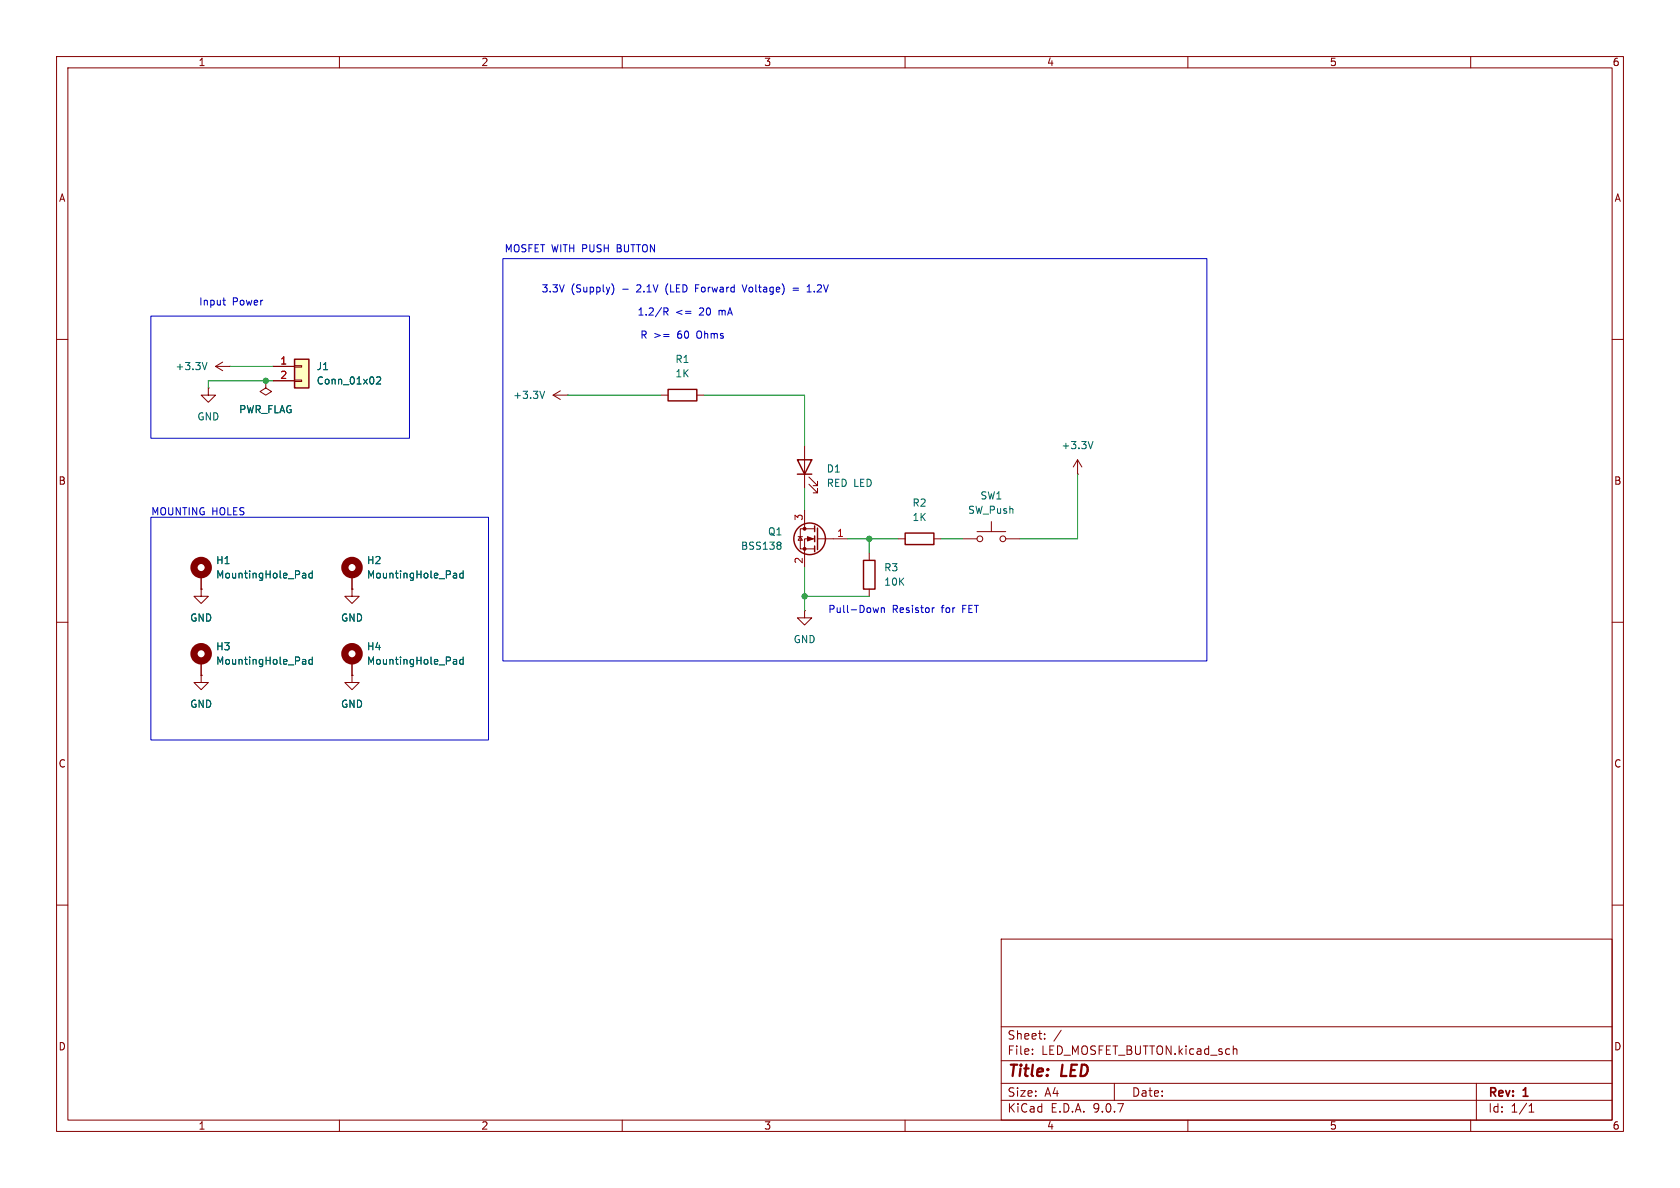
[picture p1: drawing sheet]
(kicad_sch
 (version 20250114)
 (generator "eeschema")
 (generator_version "9.0")
 (paper "A4")
 (title_block
  (title "LED")
  (rev "1"))
 (lib_symbols
  (symbol "Connector_Generic:Conn_01x02"
   (pin_names
    (offset 1.016) (hide yes)) (exclude_from_sim no) (in_bom yes) (on_board yes)
   (property "Reference" "J" (at 0 2.54 0) (effects (font (size 1.27 1.27))))
   (property "Value" "Conn_01x02" (at 0 -5.08 0) (effects (font (size 1.27 1.27))))
   (property "Footprint" "" (at 0 0 0) (effects (font (size 1.27 1.27)) (hide yes)))
   (property "Datasheet" "~" (at 0 0 0) (effects (font (size 1.27 1.27)) (hide yes)))
   (property "Description" "Generic connector, single row, 01x02, script generated (kicad-library-utils/schlib/autogen/connector/)" (at 0 0 0) (effects (font (size 1.27 1.27)) (hide yes)))
   (symbol "Conn_01x02_1_1"
    (rectangle (start -1.27 1.27) (end 1.27 -3.81) (stroke (width 0.254) (type default)) (fill (type background)))
    (rectangle (start -1.27 0.127) (end 0 -0.127) (stroke (width 0.1524) (type default)) (fill (type none)))
    (rectangle (start -1.27 -2.413) (end 0 -2.667) (stroke (width 0.1524) (type default)) (fill (type none)))
    (pin passive line (at -5.08 0 0) (length 3.81) (name "Pin_1" (effects (font (size 1.27 1.27)))) (number "1" (effects (font (size 1.27 1.27)))))
    (pin passive line (at -5.08 -2.54 0) (length 3.81) (name "Pin_2" (effects (font (size 1.27 1.27)))) (number "2" (effects (font (size 1.27 1.27))))))
   (embedded_fonts no))
  (symbol "Device:LED"
   (pin_numbers (hide yes))
   (pin_names
    (offset 1.016) (hide yes)) (exclude_from_sim no) (in_bom yes) (on_board yes)
   (property "Reference" "D" (at 0 2.54 0) (effects (font (size 1.27 1.27))))
   (property "Value" "LED" (at 0 -2.54 0) (effects (font (size 1.27 1.27))))
   (property "Footprint" "" (at 0 0 0) (effects (font (size 1.27 1.27)) (hide yes)))
   (property "Datasheet" "~" (at 0 0 0) (effects (font (size 1.27 1.27)) (hide yes)))
   (property "Description" "Light emitting diode" (at 0 0 0) (effects (font (size 1.27 1.27)) (hide yes)))
   (property "Sim.Pins" "1=K 2=A" (at 0 0 0) (effects (font (size 1.27 1.27)) (hide yes)))
   (symbol "LED_0_1"
    (polyline (pts (xy -3.048 -0.762) (xy -4.572 -2.286) (xy -3.81 -2.286) (xy -4.572 -2.286) (xy -4.572 -1.524)) (stroke (width 0) (type default)) (fill (type none)))
    (polyline (pts (xy -1.778 -0.762) (xy -3.302 -2.286) (xy -2.54 -2.286) (xy -3.302 -2.286) (xy -3.302 -1.524)) (stroke (width 0) (type default)) (fill (type none)))
    (polyline (pts (xy -1.27 0) (xy 1.27 0)) (stroke (width 0) (type default)) (fill (type none)))
    (polyline (pts (xy -1.27 -1.27) (xy -1.27 1.27)) (stroke (width 0.254) (type default)) (fill (type none)))
    (polyline (pts (xy 1.27 -1.27) (xy 1.27 1.27) (xy -1.27 0) (xy 1.27 -1.27)) (stroke (width 0.254) (type default)) (fill (type none))))
   (symbol "LED_1_1"
    (pin passive line (at -3.81 0 0) (length 2.54) (name "K" (effects (font (size 1.27 1.27)))) (number "1" (effects (font (size 1.27 1.27)))))
    (pin passive line (at 3.81 0 180) (length 2.54) (name "A" (effects (font (size 1.27 1.27)))) (number "2" (effects (font (size 1.27 1.27))))))
   (embedded_fonts no))
  (symbol "Device:R"
   (pin_numbers (hide yes))
   (pin_names
    (offset 0)) (exclude_from_sim no) (in_bom yes) (on_board yes)
   (property "Reference" "R" (at 2.032 0 90) (effects (font (size 1.27 1.27))))
   (property "Value" "R" (at 0 0 90) (effects (font (size 1.27 1.27))))
   (property "Footprint" "" (at -1.778 0 90) (effects (font (size 1.27 1.27)) (hide yes)))
   (property "Datasheet" "~" (at 0 0 0) (effects (font (size 1.27 1.27)) (hide yes)))
   (property "Description" "Resistor" (at 0 0 0) (effects (font (size 1.27 1.27)) (hide yes)))
   (symbol "R_0_1"
    (rectangle (start -1.016 -2.54) (end 1.016 2.54) (stroke (width 0.254) (type default)) (fill (type none))))
   (symbol "R_1_1"
    (pin passive line (at 0 3.81 270) (length 1.27) (name "~" (effects (font (size 1.27 1.27)))) (number "1" (effects (font (size 1.27 1.27)))))
    (pin passive line (at 0 -3.81 90) (length 1.27) (name "~" (effects (font (size 1.27 1.27)))) (number "2" (effects (font (size 1.27 1.27))))))
   (embedded_fonts no))
  (symbol "Mechanical:MountingHole_Pad"
   (pin_numbers (hide yes))
   (pin_names
    (offset 1.016) (hide yes)) (exclude_from_sim no) (in_bom no) (on_board yes)
   (property "Reference" "H" (at 0 6.35 0) (effects (font (size 1.27 1.27))))
   (property "Value" "MountingHole_Pad" (at 0 4.445 0) (effects (font (size 1.27 1.27))))
   (property "Footprint" "" (at 0 0 0) (effects (font (size 1.27 1.27)) (hide yes)))
   (property "Datasheet" "~" (at 0 0 0) (effects (font (size 1.27 1.27)) (hide yes)))
   (property "Description" "Mounting Hole with connection" (at 0 0 0) (effects (font (size 1.27 1.27)) (hide yes)))
   (symbol "MountingHole_Pad_0_1"
    (circle (center 0 1.27) (radius 1.27) (stroke (width 1.27) (type default)) (fill (type none))))
   (symbol "MountingHole_Pad_1_1"
    (pin input line (at 0 -2.54 90) (length 2.54) (name "1" (effects (font (size 1.27 1.27)))) (number "1" (effects (font (size 1.27 1.27))))))
   (embedded_fonts no))
  (symbol "Switch:SW_Push"
   (pin_numbers (hide yes))
   (pin_names
    (offset 1.016) (hide yes)) (exclude_from_sim no) (in_bom yes) (on_board yes)
   (property "Reference" "SW" (at 1.27 2.54 0) (effects (font (size 1.27 1.27)) (justify left)))
   (property "Value" "SW_Push" (at 0 -1.524 0) (effects (font (size 1.27 1.27))))
   (property "Footprint" "" (at 0 5.08 0) (effects (font (size 1.27 1.27)) (hide yes)))
   (property "Datasheet" "~" (at 0 5.08 0) (effects (font (size 1.27 1.27)) (hide yes)))
   (property "Description" "Push button switch, generic, two pins" (at 0 0 0) (effects (font (size 1.27 1.27)) (hide yes)))
   (symbol "SW_Push_0_1"
    (circle (center -2.032 0) (radius 0.508) (stroke (width 0) (type default)) (fill (type none)))
    (polyline (pts (xy 0 1.27) (xy 0 3.048)) (stroke (width 0) (type default)) (fill (type none)))
    (circle (center 2.032 0) (radius 0.508) (stroke (width 0) (type default)) (fill (type none)))
    (polyline (pts (xy 2.54 1.27) (xy -2.54 1.27)) (stroke (width 0) (type default)) (fill (type none)))
    (pin passive line (at -5.08 0 0) (length 2.54) (name "1" (effects (font (size 1.27 1.27)))) (number "1" (effects (font (size 1.27 1.27)))))
    (pin passive line (at 5.08 0 180) (length 2.54) (name "2" (effects (font (size 1.27 1.27)))) (number "2" (effects (font (size 1.27 1.27))))))
   (embedded_fonts no))
  (symbol "Transistor_FET:BSS138"
   (pin_names
    (offset 0) (hide yes)) (exclude_from_sim no) (in_bom yes) (on_board yes)
   (property "Reference" "Q" (at 5.08 1.905 0) (effects (font (size 1.27 1.27)) (justify left)))
   (property "Value" "BSS138" (at 5.08 0 0) (effects (font (size 1.27 1.27)) (justify left)))
   (property "Footprint" "Package_TO_SOT_SMD:SOT-23" (at 5.08 -1.905 0) (effects (font (size 1.27 1.27)
    (italic yes)) (justify left) (hide yes)))
   (property "Datasheet" "https://www.onsemi.com/pub/Collateral/BSS138-D.PDF" (at 5.08 -3.81 0) (effects (font (size 1.27 1.27)) (justify left) (hide yes)))
   (property "Description" "50V Vds, 0.22A Id, N-Channel MOSFET, SOT-23" (at 0 0 0) (effects (font (size 1.27 1.27)) (hide yes)))
   (symbol "BSS138_0_1"
    (polyline (pts (xy 0.254 1.905) (xy 0.254 -1.905)) (stroke (width 0.254) (type default)) (fill (type none)))
    (polyline (pts (xy 0.254 0) (xy -2.54 0)) (stroke (width 0) (type default)) (fill (type none)))
    (polyline (pts (xy 0.762 2.286) (xy 0.762 1.27)) (stroke (width 0.254) (type default)) (fill (type none)))
    (polyline (pts (xy 0.762 0.508) (xy 0.762 -0.508)) (stroke (width 0.254) (type default)) (fill (type none)))
    (polyline (pts (xy 0.762 -1.27) (xy 0.762 -2.286)) (stroke (width 0.254) (type default)) (fill (type none)))
    (polyline (pts (xy 0.762 -1.778) (xy 3.302 -1.778) (xy 3.302 1.778) (xy 0.762 1.778)) (stroke (width 0) (type default)) (fill (type none)))
    (polyline (pts (xy 1.016 0) (xy 2.032 0.381) (xy 2.032 -0.381) (xy 1.016 0)) (stroke (width 0) (type default)) (fill (type outline)))
    (circle (center 1.651 0) (radius 2.794) (stroke (width 0.254) (type default)) (fill (type none)))
    (polyline (pts (xy 2.54 2.54) (xy 2.54 1.778)) (stroke (width 0) (type default)) (fill (type none)))
    (circle (center 2.54 1.778) (radius 0.254) (stroke (width 0) (type default)) (fill (type outline)))
    (circle (center 2.54 -1.778) (radius 0.254) (stroke (width 0) (type default)) (fill (type outline)))
    (polyline (pts (xy 2.54 -2.54) (xy 2.54 0) (xy 0.762 0)) (stroke (width 0) (type default)) (fill (type none)))
    (polyline (pts (xy 2.921 0.381) (xy 3.683 0.381)) (stroke (width 0) (type default)) (fill (type none)))
    (polyline (pts (xy 3.302 0.381) (xy 2.921 -0.254) (xy 3.683 -0.254) (xy 3.302 0.381)) (stroke (width 0) (type default)) (fill (type none))))
   (symbol "BSS138_1_1"
    (pin input line (at -5.08 0 0) (length 2.54) (name "G" (effects (font (size 1.27 1.27)))) (number "1" (effects (font (size 1.27 1.27)))))
    (pin passive line (at 2.54 5.08 270) (length 2.54) (name "D" (effects (font (size 1.27 1.27)))) (number "3" (effects (font (size 1.27 1.27)))))
    (pin passive line (at 2.54 -5.08 90) (length 2.54) (name "S" (effects (font (size 1.27 1.27)))) (number "2" (effects (font (size 1.27 1.27))))))
   (embedded_fonts no))
  (symbol "power:+3.3V"
   (power)
   (pin_numbers (hide yes))
   (pin_names
    (offset 0) (hide yes)) (exclude_from_sim no) (in_bom yes) (on_board yes)
   (property "Reference" "#PWR" (at 0 -3.81 0) (effects (font (size 1.27 1.27)) (hide yes)))
   (property "Value" "+3.3V" (at 0 3.556 0) (effects (font (size 1.27 1.27))))
   (property "Footprint" "" (at 0 0 0) (effects (font (size 1.27 1.27)) (hide yes)))
   (property "Datasheet" "" (at 0 0 0) (effects (font (size 1.27 1.27)) (hide yes)))
   (property "Description" "Power symbol creates a global label with name \"+3.3V\"" (at 0 0 0) (effects (font (size 1.27 1.27)) (hide yes)))
   (symbol "+3.3V_0_1"
    (polyline (pts (xy -0.762 1.27) (xy 0 2.54)) (stroke (width 0) (type default)) (fill (type none)))
    (polyline (pts (xy 0 2.54) (xy 0.762 1.27)) (stroke (width 0) (type default)) (fill (type none)))
    (polyline (pts (xy 0 0) (xy 0 2.54)) (stroke (width 0) (type default)) (fill (type none))))
   (symbol "+3.3V_1_1"
    (pin power_in line (at 0 0 90) (length 0) (name "~" (effects (font (size 1.27 1.27)))) (number "1" (effects (font (size 1.27 1.27))))))
   (embedded_fonts no))
  (symbol "power:GND"
   (power)
   (pin_numbers (hide yes))
   (pin_names
    (offset 0) (hide yes)) (exclude_from_sim no) (in_bom yes) (on_board yes)
   (property "Reference" "#PWR" (at 0 -6.35 0) (effects (font (size 1.27 1.27)) (hide yes)))
   (property "Value" "GND" (at 0 -3.81 0) (effects (font (size 1.27 1.27))))
   (property "Footprint" "" (at 0 0 0) (effects (font (size 1.27 1.27)) (hide yes)))
   (property "Datasheet" "" (at 0 0 0) (effects (font (size 1.27 1.27)) (hide yes)))
   (property "Description" "Power symbol creates a global label with name \"GND\" , ground" (at 0 0 0) (effects (font (size 1.27 1.27)) (hide yes)))
   (symbol "GND_0_1"
    (polyline (pts (xy 0 0) (xy 0 -1.27) (xy 1.27 -1.27) (xy 0 -2.54) (xy -1.27 -1.27) (xy 0 -1.27)) (stroke (width 0) (type default)) (fill (type none))))
   (symbol "GND_1_1"
    (pin power_in line (at 0 0 270) (length 0) (name "~" (effects (font (size 1.27 1.27)))) (number "1" (effects (font (size 1.27 1.27))))))
   (embedded_fonts no))
  (symbol "power:PWR_FLAG"
   (power)
   (pin_numbers (hide yes))
   (pin_names
    (offset 0) (hide yes)) (exclude_from_sim no) (in_bom yes) (on_board yes)
   (property "Reference" "#FLG" (at 0 1.905 0) (effects (font (size 1.27 1.27)) (hide yes)))
   (property "Value" "PWR_FLAG" (at 0 3.81 0) (effects (font (size 1.27 1.27))))
   (property "Footprint" "" (at 0 0 0) (effects (font (size 1.27 1.27)) (hide yes)))
   (property "Datasheet" "~" (at 0 0 0) (effects (font (size 1.27 1.27)) (hide yes)))
   (property "Description" "Special symbol for telling ERC where power comes from" (at 0 0 0) (effects (font (size 1.27 1.27)) (hide yes)))
   (symbol "PWR_FLAG_0_0"
    (pin power_out line (at 0 0 90) (length 0) (name "~" (effects (font (size 1.27 1.27)))) (number "1" (effects (font (size 1.27 1.27))))))
   (symbol "PWR_FLAG_0_1"
    (polyline (pts (xy 0 0) (xy 0 1.27) (xy -1.016 1.905) (xy 0 2.54) (xy 1.016 1.905) (xy 0 1.27)) (stroke (width 0) (type default)) (fill (type none))))
   (embedded_fonts no)))
 (rectangle
  (start 88.9 45.72)
  (end 213.36 116.84)
  (stroke (width 0) (type default))
  (fill (type none)))
 (rectangle
  (start 26.67 55.88)
  (end 72.39 77.47)
  (stroke (width 0) (type default))
  (fill (type none)))
 (rectangle
  (start 26.67 91.44)
  (end 86.36 130.81)
  (stroke (width 0) (type default))
  (fill (type none)))
 (text "MOUNTING HOLES"
  (exclude_from_sim no)
  (at 35.052 90.678 0)
  (effects (font (size 1.27 1.27))))
 (text "Pull-Down Resistor for FET\n"
  (exclude_from_sim no)
  (at 159.766 107.95 0)
  (effects (font (size 1.27 1.27))))
 (text "Input Power"
  (exclude_from_sim no)
  (at 40.894 53.594 0)
  (effects (font (size 1.27 1.27))))
 (text "3.3V (Supply) - 2.1V (LED Forward Voltage) = 1.2V\n\n1.2/R <= 20 mA\n\nR >= 60 Ohms "
  (exclude_from_sim no)
  (at 121.158 55.372 0)
  (effects (font (size 1.27 1.27))))
 (text "MOSFET WITH PUSH BUTTON\n"
  (exclude_from_sim no)
  (at 102.616 44.196 0)
  (effects (font (size 1.27 1.27))))
 (junction
  (at 153.67 95.25)
  (diameter 0)
  (color 0 0 0 0))
 (junction
  (at 46.99 67.31)
  (diameter 0)
  (color 0 0 0 0))
 (junction
  (at 142.24 105.41)
  (diameter 0)
  (color 0 0 0 0))
 (wire
  (pts (xy 142.24 107.95) (xy 142.24 105.41))
  (stroke (width 0) (type default)))
 (wire
  (pts (xy 46.99 67.31) (xy 48.26 67.31))
  (stroke (width 0) (type default)))
 (wire
  (pts (xy 166.37 95.25) (xy 170.18 95.25))
  (stroke (width 0) (type default)))
 (wire
  (pts (xy 36.83 67.31) (xy 46.99 67.31))
  (stroke (width 0) (type default)))
 (wire
  (pts (xy 190.5 83.82) (xy 190.5 95.25))
  (stroke (width 0) (type default)))
 (wire
  (pts (xy 142.24 100.33) (xy 142.24 105.41))
  (stroke (width 0) (type default)))
 (wire
  (pts (xy 124.46 69.85) (xy 142.24 69.85))
  (stroke (width 0) (type default)))
 (wire
  (pts (xy 153.67 95.25) (xy 158.75 95.25))
  (stroke (width 0) (type default)))
 (wire
  (pts (xy 40.64 64.77) (xy 48.26 64.77))
  (stroke (width 0) (type default)))
 (wire
  (pts (xy 36.83 68.58) (xy 36.83 67.31))
  (stroke (width 0) (type default)))
 (wire
  (pts (xy 153.67 95.25) (xy 153.67 97.79))
  (stroke (width 0) (type default)))
 (wire
  (pts (xy 142.24 105.41) (xy 153.67 105.41))
  (stroke (width 0) (type default)))
 (wire
  (pts (xy 142.24 69.85) (xy 142.24 78.74))
  (stroke (width 0) (type default)))
 (wire
  (pts (xy 100.33 69.85) (xy 116.84 69.85))
  (stroke (width 0) (type default)))
 (wire
  (pts (xy 149.86 95.25) (xy 153.67 95.25))
  (stroke (width 0) (type default)))
 (wire
  (pts (xy 180.34 95.25) (xy 190.5 95.25))
  (stroke (width 0) (type default)))
 (wire
  (pts (xy 142.24 90.17) (xy 142.24 86.36))
  (stroke (width 0) (type default)))
 (symbol
  (lib_id "Device:R")
  (at 120.65 69.85 90)
  (unit 1)
  (exclude_from_sim no)
  (in_bom yes)
  (on_board yes)
  (dnp no)
  (fields_autoplaced yes)
  (property "Reference" "R1" (at 120.65 63.5 90) (effects (font (size 1.27 1.27))))
  (property "Value" "1K" (at 120.65 66.04 90) (effects (font (size 1.27 1.27))))
  (property "Footprint" "Resistor_SMD:R_0603_1608Metric" (at 120.65 71.628 90) (effects (font (size 1.27 1.27)) (hide yes)))
  (property "Datasheet" "~" (at 120.65 69.85 0) (effects (font (size 1.27 1.27)) (hide yes)))
  (property "Description" "Resistor" (at 120.65 69.85 0) (effects (font (size 1.27 1.27)) (hide yes)))
  (pin "1")
  (pin "2"))
 (symbol
  (lib_id "power:+3.3V")
  (at 100.33 69.85 90)
  (unit 1)
  (exclude_from_sim no)
  (in_bom yes)
  (on_board yes)
  (dnp no)
  (fields_autoplaced yes)
  (property "Reference" "#PWR08" (at 104.14 69.85 0) (effects (font (size 1.27 1.27)) (hide yes)))
  (property "Value" "+3.3V" (at 96.52 69.8499 90) (effects (font (size 1.27 1.27)) (justify left)))
  (property "Footprint" "" (at 100.33 69.85 0) (effects (font (size 1.27 1.27)) (hide yes)))
  (property "Datasheet" "" (at 100.33 69.85 0) (effects (font (size 1.27 1.27)) (hide yes)))
  (property "Description" "Power symbol creates a global label with name \"+3.3V\"" (at 100.33 69.85 0) (effects (font (size 1.27 1.27)) (hide yes)))
  (pin "1"))
 (symbol
  (lib_id "power:GND")
  (at 35.56 104.14 0)
  (unit 1)
  (exclude_from_sim no)
  (in_bom yes)
  (on_board yes)
  (dnp no)
  (fields_autoplaced yes)
  (property "Reference" "#PWR06" (at 35.56 110.49 0) (effects (font (size 1.27 1.27)) (hide yes)))
  (property "Value" "GND" (at 35.56 109.22 0) (effects (font (size 1.27 1.27))))
  (property "Footprint" "" (at 35.56 104.14 0) (effects (font (size 1.27 1.27)) (hide yes)))
  (property "Datasheet" "" (at 35.56 104.14 0) (effects (font (size 1.27 1.27)) (hide yes)))
  (property "Description" "Power symbol creates a global label with name \"GND\" , ground" (at 35.56 104.14 0) (effects (font (size 1.27 1.27)) (hide yes)))
  (pin "1"))
 (symbol
  (lib_id "Device:LED")
  (at 142.24 82.55 90)
  (unit 1)
  (exclude_from_sim no)
  (in_bom yes)
  (on_board yes)
  (dnp no)
  (fields_autoplaced yes)
  (property "Reference" "D1" (at 146.05 82.8674 90) (effects (font (size 1.27 1.27)) (justify right)))
  (property "Value" "RED LED" (at 146.05 85.4074 90) (effects (font (size 1.27 1.27)) (justify right)))
  (property "Footprint" "LED_THT:LED_D3.0mm" (at 142.24 82.55 0) (effects (font (size 1.27 1.27)) (hide yes)))
  (property "Datasheet" "https://www.we-online.com/components/products/datasheet/151051RS11000.pdf" (at 142.24 82.55 0) (effects (font (size 1.27 1.27)) (hide yes)))
  (property "Description" "Light emitting diode" (at 142.24 82.55 0) (effects (font (size 1.27 1.27)) (hide yes)))
  (property "Sim.Device" "D" (at 142.24 82.55 0) (effects (font (size 1.27 1.27)) (hide yes)))
  (property "Sim.Pins" "1=A 2=K" (at 142.24 82.55 0) (effects (font (size 1.27 1.27)) (hide yes)))
  (property "Sim.Params" "temp=25 fv_max=2.1 id_max=0.020 te_max=100" (at 142.24 82.55 0) (effects (font (size 1.27 1.27)) (hide yes)))
  (pin "1")
  (pin "2"))
 (symbol
  (lib_id "Device:R")
  (at 162.56 95.25 90)
  (unit 1)
  (exclude_from_sim no)
  (in_bom yes)
  (on_board yes)
  (dnp no)
  (fields_autoplaced yes)
  (property "Reference" "R2" (at 162.56 88.9 90) (effects (font (size 1.27 1.27))))
  (property "Value" "1K" (at 162.56 91.44 90) (effects (font (size 1.27 1.27))))
  (property "Footprint" "Resistor_SMD:R_0603_1608Metric" (at 162.56 97.028 90) (effects (font (size 1.27 1.27)) (hide yes)))
  (property "Datasheet" "~" (at 162.56 95.25 0) (effects (font (size 1.27 1.27)) (hide yes)))
  (property "Description" "Resistor" (at 162.56 95.25 0) (effects (font (size 1.27 1.27)) (hide yes)))
  (pin "2")
  (pin "1"))
 (symbol
  (lib_id "Mechanical:MountingHole_Pad")
  (at 35.56 116.84 0)
  (unit 1)
  (exclude_from_sim no)
  (in_bom no)
  (on_board yes)
  (dnp no)
  (fields_autoplaced yes)
  (property "Reference" "H3" (at 38.1 114.2999 0) (effects (font (size 1.27 1.27)) (justify left)))
  (property "Value" "MountingHole_Pad" (at 38.1 116.8399 0) (effects (font (size 1.27 1.27)) (justify left)))
  (property "Footprint" "MountingHole:MountingHole_2.5mm_Pad" (at 35.56 116.84 0) (effects (font (size 1.27 1.27)) (hide yes)))
  (property "Datasheet" "~" (at 35.56 116.84 0) (effects (font (size 1.27 1.27)) (hide yes)))
  (property "Description" "Mounting Hole with connection" (at 35.56 116.84 0) (effects (font (size 1.27 1.27)) (hide yes)))
  (pin "1"))
 (symbol
  (lib_id "Connector_Generic:Conn_01x02")
  (at 53.34 64.77 0)
  (unit 1)
  (exclude_from_sim no)
  (in_bom yes)
  (on_board yes)
  (dnp no)
  (fields_autoplaced yes)
  (property "Reference" "J1" (at 55.88 64.7699 0) (effects (font (size 1.27 1.27)) (justify left)))
  (property "Value" "Conn_01x02" (at 55.88 67.3099 0) (effects (font (size 1.27 1.27)) (justify left)))
  (property "Footprint" "Connector_PinHeader_2.00mm:PinHeader_2x01_P2.00mm_Vertical" (at 53.34 64.77 0) (effects (font (size 1.27 1.27)) (hide yes)))
  (property "Datasheet" "~" (at 53.34 64.77 0) (effects (font (size 1.27 1.27)) (hide yes)))
  (property "Description" "Generic connector, single row, 01x02, script generated (kicad-library-utils/schlib/autogen/connector/)" (at 53.34 64.77 0) (effects (font (size 1.27 1.27)) (hide yes)))
  (property "Sim.Device" "V" (at 53.34 64.77 0) (effects (font (size 1.27 1.27)) (hide yes)))
  (property "Sim.Type" "DC" (at 53.34 64.77 0) (effects (font (size 1.27 1.27)) (hide yes)))
  (property "Sim.Pins" "1=+ 2=-" (at 53.34 64.77 0) (effects (font (size 1.27 1.27)) (hide yes)))
  (property "Sim.Params" "dc=3.3" (at 53.34 64.77 0) (effects (font (size 1.27 1.27)) (hide yes)))
  (pin "2")
  (pin "1"))
 (symbol
  (lib_id "power:+3.3V")
  (at 190.5 83.82 0)
  (unit 1)
  (exclude_from_sim no)
  (in_bom yes)
  (on_board yes)
  (dnp no)
  (fields_autoplaced yes)
  (property "Reference" "#PWR09" (at 190.5 87.63 0) (effects (font (size 1.27 1.27)) (hide yes)))
  (property "Value" "+3.3V" (at 190.5 78.74 0) (effects (font (size 1.27 1.27))))
  (property "Footprint" "" (at 190.5 83.82 0) (effects (font (size 1.27 1.27)) (hide yes)))
  (property "Datasheet" "" (at 190.5 83.82 0) (effects (font (size 1.27 1.27)) (hide yes)))
  (property "Description" "Power symbol creates a global label with name \"+3.3V\"" (at 190.5 83.82 0) (effects (font (size 1.27 1.27)) (hide yes)))
  (pin "1"))
 (symbol
  (lib_id "power:+3.3V")
  (at 40.64 64.77 90)
  (unit 1)
  (exclude_from_sim no)
  (in_bom yes)
  (on_board yes)
  (dnp no)
  (fields_autoplaced yes)
  (property "Reference" "#PWR07" (at 44.45 64.77 0) (effects (font (size 1.27 1.27)) (hide yes)))
  (property "Value" "+3.3V" (at 36.83 64.7699 90) (effects (font (size 1.27 1.27)) (justify left)))
  (property "Footprint" "" (at 40.64 64.77 0) (effects (font (size 1.27 1.27)) (hide yes)))
  (property "Datasheet" "" (at 40.64 64.77 0) (effects (font (size 1.27 1.27)) (hide yes)))
  (property "Description" "Power symbol creates a global label with name \"+3.3V\"" (at 40.64 64.77 0) (effects (font (size 1.27 1.27)) (hide yes)))
  (pin "1"))
 (symbol
  (lib_id "Transistor_FET:BSS138")
  (at 144.78 95.25 0)
  (mirror y)
  (unit 1)
  (exclude_from_sim no)
  (in_bom yes)
  (on_board yes)
  (dnp no)
  (fields_autoplaced yes)
  (property "Reference" "Q1" (at 138.43 93.9799 0) (effects (font (size 1.27 1.27)) (justify left)))
  (property "Value" "BSS138" (at 138.43 96.5199 0) (effects (font (size 1.27 1.27)) (justify left)))
  (property "Footprint" "Package_TO_SOT_SMD:SOT-23" (at 139.7 97.155 0) (effects (font (size 1.27 1.27)
    (italic yes)) (justify left) (hide yes)))
  (property "Datasheet" "https://www.onsemi.com/pub/Collateral/BSS138-D.PDF" (at 139.7 99.06 0) (effects (font (size 1.27 1.27)) (justify left) (hide yes)))
  (property "Description" "50V Vds, 0.22A Id, N-Channel MOSFET, SOT-23" (at 144.78 95.25 0) (effects (font (size 1.27 1.27)) (hide yes)))
  (pin "1")
  (pin "3")
  (pin "2"))
 (symbol
  (lib_id "power:GND")
  (at 36.83 68.58 0)
  (unit 1)
  (exclude_from_sim no)
  (in_bom yes)
  (on_board yes)
  (dnp no)
  (fields_autoplaced yes)
  (property "Reference" "#PWR01" (at 36.83 74.93 0) (effects (font (size 1.27 1.27)) (hide yes)))
  (property "Value" "GND" (at 36.83 73.66 0) (effects (font (size 1.27 1.27))))
  (property "Footprint" "" (at 36.83 68.58 0) (effects (font (size 1.27 1.27)) (hide yes)))
  (property "Datasheet" "" (at 36.83 68.58 0) (effects (font (size 1.27 1.27)) (hide yes)))
  (property "Description" "Power symbol creates a global label with name \"GND\" , ground" (at 36.83 68.58 0) (effects (font (size 1.27 1.27)) (hide yes)))
  (pin "1"))
 (symbol
  (lib_id "power:PWR_FLAG")
  (at 46.99 67.31 180)
  (unit 1)
  (exclude_from_sim no)
  (in_bom yes)
  (on_board yes)
  (dnp no)
  (fields_autoplaced yes)
  (property "Reference" "#FLG01" (at 46.99 69.215 0) (effects (font (size 1.27 1.27)) (hide yes)))
  (property "Value" "PWR_FLAG" (at 46.99 72.39 0) (effects (font (size 1.27 1.27))))
  (property "Footprint" "" (at 46.99 67.31 0) (effects (font (size 1.27 1.27)) (hide yes)))
  (property "Datasheet" "~" (at 46.99 67.31 0) (effects (font (size 1.27 1.27)) (hide yes)))
  (property "Description" "Special symbol for telling ERC where power comes from" (at 46.99 67.31 0) (effects (font (size 1.27 1.27)) (hide yes)))
  (pin "1"))
 (symbol
  (lib_id "Mechanical:MountingHole_Pad")
  (at 62.23 101.6 0)
  (unit 1)
  (exclude_from_sim no)
  (in_bom no)
  (on_board yes)
  (dnp no)
  (fields_autoplaced yes)
  (property "Reference" "H2" (at 64.77 99.0599 0) (effects (font (size 1.27 1.27)) (justify left)))
  (property "Value" "MountingHole_Pad" (at 64.77 101.5999 0) (effects (font (size 1.27 1.27)) (justify left)))
  (property "Footprint" "MountingHole:MountingHole_2.5mm_Pad" (at 62.23 101.6 0) (effects (font (size 1.27 1.27)) (hide yes)))
  (property "Datasheet" "~" (at 62.23 101.6 0) (effects (font (size 1.27 1.27)) (hide yes)))
  (property "Description" "Mounting Hole with connection" (at 62.23 101.6 0) (effects (font (size 1.27 1.27)) (hide yes)))
  (pin "1"))
 (symbol
  (lib_id "Mechanical:MountingHole_Pad")
  (at 35.56 101.6 0)
  (unit 1)
  (exclude_from_sim no)
  (in_bom no)
  (on_board yes)
  (dnp no)
  (fields_autoplaced yes)
  (property "Reference" "H1" (at 38.1 99.0599 0) (effects (font (size 1.27 1.27)) (justify left)))
  (property "Value" "MountingHole_Pad" (at 38.1 101.5999 0) (effects (font (size 1.27 1.27)) (justify left)))
  (property "Footprint" "MountingHole:MountingHole_2.5mm_Pad" (at 35.56 101.6 0) (effects (font (size 1.27 1.27)) (hide yes)))
  (property "Datasheet" "~" (at 35.56 101.6 0) (effects (font (size 1.27 1.27)) (hide yes)))
  (property "Description" "Mounting Hole with connection" (at 35.56 101.6 0) (effects (font (size 1.27 1.27)) (hide yes)))
  (pin "1"))
 (symbol
  (lib_id "power:GND")
  (at 62.23 119.38 0)
  (unit 1)
  (exclude_from_sim no)
  (in_bom yes)
  (on_board yes)
  (dnp no)
  (fields_autoplaced yes)
  (property "Reference" "#PWR05" (at 62.23 125.73 0) (effects (font (size 1.27 1.27)) (hide yes)))
  (property "Value" "GND" (at 62.23 124.46 0) (effects (font (size 1.27 1.27))))
  (property "Footprint" "" (at 62.23 119.38 0) (effects (font (size 1.27 1.27)) (hide yes)))
  (property "Datasheet" "" (at 62.23 119.38 0) (effects (font (size 1.27 1.27)) (hide yes)))
  (property "Description" "Power symbol creates a global label with name \"GND\" , ground" (at 62.23 119.38 0) (effects (font (size 1.27 1.27)) (hide yes)))
  (pin "1"))
 (symbol
  (lib_id "power:GND")
  (at 142.24 107.95 0)
  (unit 1)
  (exclude_from_sim no)
  (in_bom yes)
  (on_board yes)
  (dnp no)
  (fields_autoplaced yes)
  (property "Reference" "#PWR02" (at 142.24 114.3 0) (effects (font (size 1.27 1.27)) (hide yes)))
  (property "Value" "GND" (at 142.24 113.03 0) (effects (font (size 1.27 1.27))))
  (property "Footprint" "" (at 142.24 107.95 0) (effects (font (size 1.27 1.27)) (hide yes)))
  (property "Datasheet" "" (at 142.24 107.95 0) (effects (font (size 1.27 1.27)) (hide yes)))
  (property "Description" "Power symbol creates a global label with name \"GND\" , ground" (at 142.24 107.95 0) (effects (font (size 1.27 1.27)) (hide yes)))
  (pin "1"))
 (symbol
  (lib_id "Device:R")
  (at 153.67 101.6 0)
  (unit 1)
  (exclude_from_sim no)
  (in_bom yes)
  (on_board yes)
  (dnp no)
  (fields_autoplaced yes)
  (property "Reference" "R3" (at 156.21 100.3299 0) (effects (font (size 1.27 1.27)) (justify left)))
  (property "Value" "10K" (at 156.21 102.8699 0) (effects (font (size 1.27 1.27)) (justify left)))
  (property "Footprint" "Resistor_SMD:R_0603_1608Metric" (at 151.892 101.6 90) (effects (font (size 1.27 1.27)) (hide yes)))
  (property "Datasheet" "~" (at 153.67 101.6 0) (effects (font (size 1.27 1.27)) (hide yes)))
  (property "Description" "Resistor" (at 153.67 101.6 0) (effects (font (size 1.27 1.27)) (hide yes)))
  (pin "1")
  (pin "2"))
 (symbol
  (lib_id "power:GND")
  (at 35.56 119.38 0)
  (unit 1)
  (exclude_from_sim no)
  (in_bom yes)
  (on_board yes)
  (dnp no)
  (fields_autoplaced yes)
  (property "Reference" "#PWR04" (at 35.56 125.73 0) (effects (font (size 1.27 1.27)) (hide yes)))
  (property "Value" "GND" (at 35.56 124.46 0) (effects (font (size 1.27 1.27))))
  (property "Footprint" "" (at 35.56 119.38 0) (effects (font (size 1.27 1.27)) (hide yes)))
  (property "Datasheet" "" (at 35.56 119.38 0) (effects (font (size 1.27 1.27)) (hide yes)))
  (property "Description" "Power symbol creates a global label with name \"GND\" , ground" (at 35.56 119.38 0) (effects (font (size 1.27 1.27)) (hide yes)))
  (pin "1"))
 (symbol
  (lib_id "Switch:SW_Push")
  (at 175.26 95.25 0)
  (unit 1)
  (exclude_from_sim no)
  (in_bom yes)
  (on_board yes)
  (dnp no)
  (fields_autoplaced yes)
  (property "Reference" "SW1" (at 175.26 87.63 0) (effects (font (size 1.27 1.27))))
  (property "Value" "SW_Push" (at 175.26 90.17 0) (effects (font (size 1.27 1.27))))
  (property "Footprint" "Button_Switch_SMD:SW_Push_1P1T_NO_CK_KMR2" (at 175.26 90.17 0) (effects (font (size 1.27 1.27)) (hide yes)))
  (property "Datasheet" "~" (at 175.26 90.17 0) (effects (font (size 1.27 1.27)) (hide yes)))
  (property "Description" "Push button switch, generic, two pins" (at 175.26 95.25 0) (effects (font (size 1.27 1.27)) (hide yes)))
  (pin "1")
  (pin "2"))
 (symbol
  (lib_id "Mechanical:MountingHole_Pad")
  (at 62.23 116.84 0)
  (unit 1)
  (exclude_from_sim no)
  (in_bom no)
  (on_board yes)
  (dnp no)
  (fields_autoplaced yes)
  (property "Reference" "H4" (at 64.77 114.2999 0) (effects (font (size 1.27 1.27)) (justify left)))
  (property "Value" "MountingHole_Pad" (at 64.77 116.8399 0) (effects (font (size 1.27 1.27)) (justify left)))
  (property "Footprint" "MountingHole:MountingHole_2.5mm_Pad" (at 62.23 116.84 0) (effects (font (size 1.27 1.27)) (hide yes)))
  (property "Datasheet" "~" (at 62.23 116.84 0) (effects (font (size 1.27 1.27)) (hide yes)))
  (property "Description" "Mounting Hole with connection" (at 62.23 116.84 0) (effects (font (size 1.27 1.27)) (hide yes)))
  (pin "1"))
 (symbol
  (lib_id "power:GND")
  (at 62.23 104.14 0)
  (unit 1)
  (exclude_from_sim no)
  (in_bom yes)
  (on_board yes)
  (dnp no)
  (fields_autoplaced yes)
  (property "Reference" "#PWR03" (at 62.23 110.49 0) (effects (font (size 1.27 1.27)) (hide yes)))
  (property "Value" "GND" (at 62.23 109.22 0) (effects (font (size 1.27 1.27))))
  (property "Footprint" "" (at 62.23 104.14 0) (effects (font (size 1.27 1.27)) (hide yes)))
  (property "Datasheet" "" (at 62.23 104.14 0) (effects (font (size 1.27 1.27)) (hide yes)))
  (property "Description" "Power symbol creates a global label with name \"GND\" , ground" (at 62.23 104.14 0) (effects (font (size 1.27 1.27)) (hide yes)))
  (pin "1"))
 (sheet_instances
  (path ""
   (page "1")))
 (embedded_fonts no))
